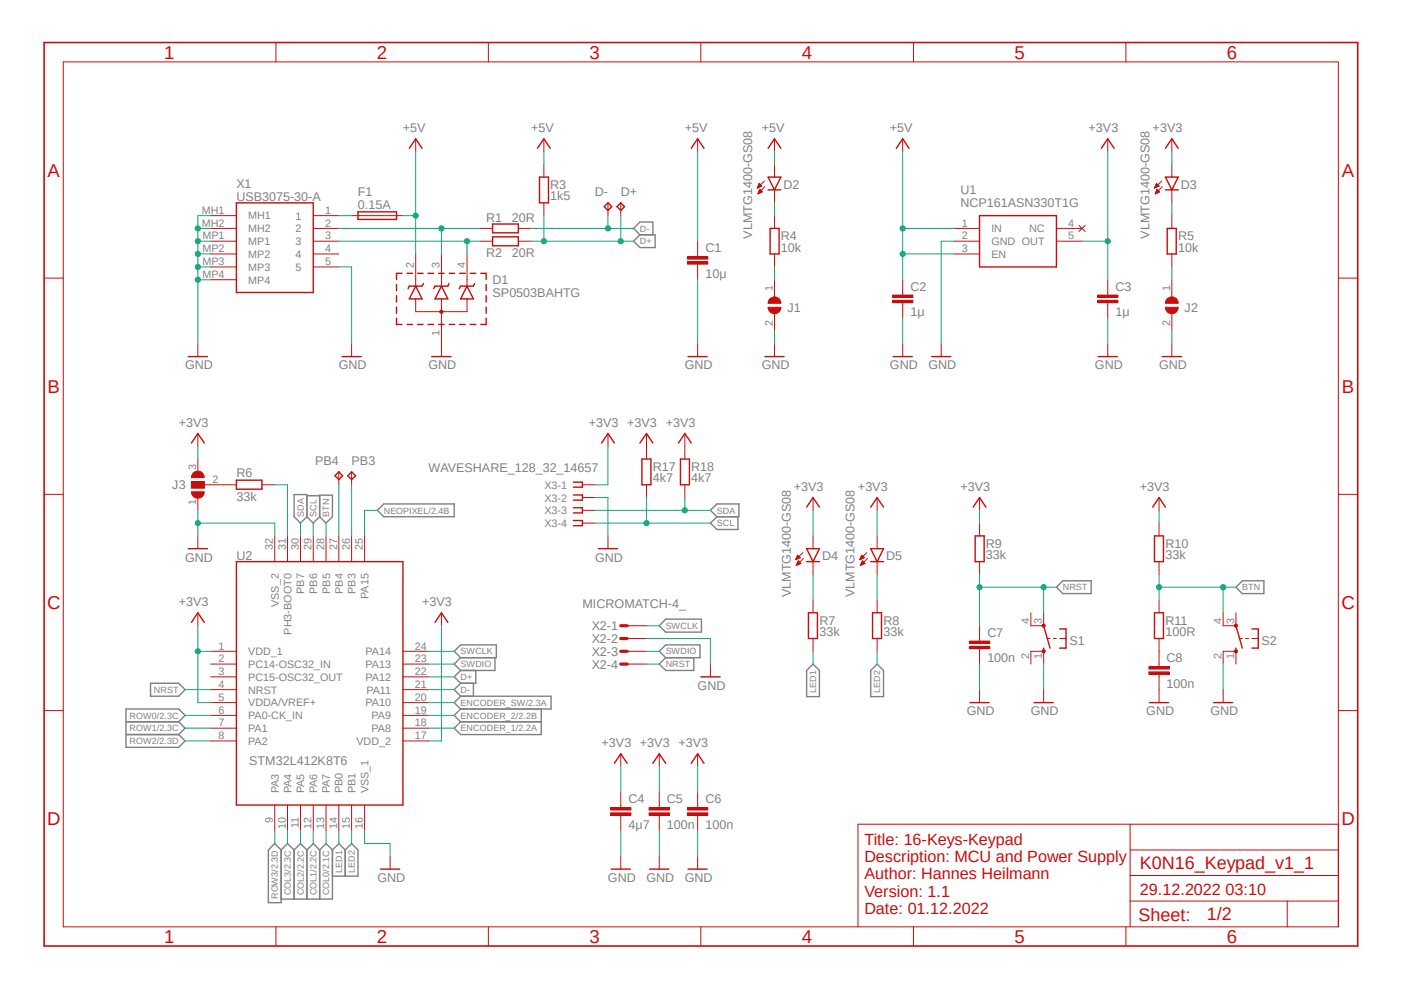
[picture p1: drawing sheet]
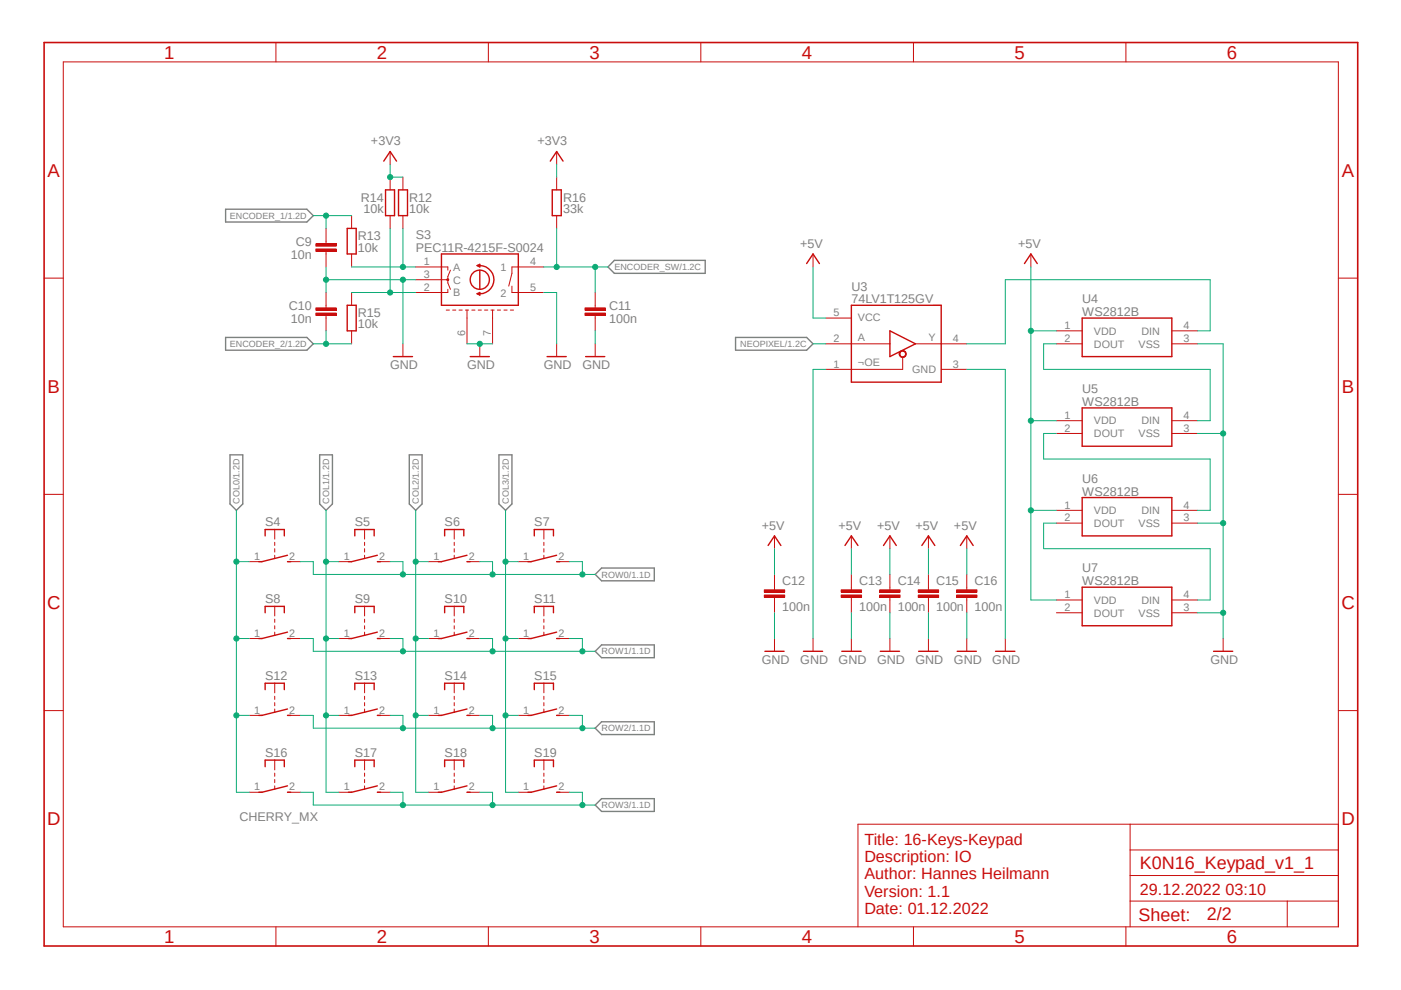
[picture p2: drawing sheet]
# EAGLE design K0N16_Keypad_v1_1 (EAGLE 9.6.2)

## Sheet 1 of 2: MCU and Power Supply

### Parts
C1  10μ  C_1206C1206  [C1206]
C2  1μ  C_0805  [C0805]
C3  1μ  C_0805  [C0805]
C4  4μ7  C_0805  [C0805]
C5  100n  C_0805  [C0805]
C6  100n  C_0805  [C0805]
C7  100n  C_0805  [C0805]
C8  100n  C_0805  [C0805]
D1  SP0503BAHTG  [SP0503BAHTG]
D2  VLMTG1400-GS08  LED_0805  [CHIP-LED0805]
D3  VLMTG1400-GS08  LED_0805  [CHIP-LED0805]
D4  VLMTG1400-GS08  LED_0805  [CHIP-LED0805]
D5  VLMTG1400-GS08  LED_0805  [CHIP-LED0805]
D+  TPB1,27  [B1,27]
D-  TPB1,27  [B1,27]
F1  FUSE_0603R0603  [R0603]
J1  SJ  [SJ]
J2  SJ  [SJ]
J3  SJ2W  [SJ_2]
PB3  TPB1,27  [B1,27]
PB4  TPB1,27  [B1,27]
R1  20R  R_0805  [R0805]
R2  20R  R_0805  [R0805]
R3  1k5  R_0805  [R0805]
R4  10k  R_0805  [R0805]
R5  10k  R_0805  [R0805]
R6  33k  R_0805  [R0805]
R7  33k  R_0805  [R0805]
R8  33k  R_0805  [R0805]
R9  33k  R_0805  [R0805]
R10  33k  R_0805  [R0805]
R11  100R  R_0805  [R0805]
R17  4k7  R_0805  [R0805]
R18  4k7  R_0805  [R0805]
S1  10-XXB3F_10XX  [B3F-10XX]
S2  10-XXB3F_10XX  [B3F-10XX]
U1  NCP161ASN330T1G  [SOT95P280X145-5N]
U2  STM32L412K8T6  [QFP80P900X900X160-32N]
X1  USB3075-30-A  [USB307530A]
X2  MICROMATCH-4_  [MICROMATCH-4]
X3  WAVESHARE_128_32_14657  [SSW-104-02-G-S]

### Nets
+3V3: C3.1 C4.1 C5.1 C6.1 D3.A D4.A D5.A J3.3 R9.1 R10.1 R17.1 R18.1 U1.5(OUT) U2.1(VDD_1) U2.5(VDDA/VREF+) U2.17(VDD_2) X3.1 ; also sheet 2
+5V: C1.1 C2.1 D1.2(K_1) D2.A F1.2 R3.2 U1.1(IN) U1.3(EN) ; also sheet 2
BOOT0: R6.1 U2.31(PH3-BOOT0)
BTN: R10.2 R11.1 S2.4(P1) U2.28(PB5)
COL0: U2.13(PA7) ; also sheet 2
COL1: U2.12(PA6) ; also sheet 2
COL2: U2.11(PA5) ; also sheet 2
COL3: U2.10(PA4) ; also sheet 2
D+: D+.TP R2.2 R3.1 U2.22(PA12)
D-: D-.TP R1.2 U2.21(PA11)
ENCODER_1: U2.18(PA8) ; also sheet 2
ENCODER_2: U2.19(PA9) ; also sheet 2
ENCODER_SW: U2.20(PA10) ; also sheet 2
GND: C1.2 C2.2 C3.2 C4.2 C5.2 C6.2 C7.2 C8.2 D1.1(COMMON_A) J1.2 J2.2 J3.1 S1.1(S) S2.2(S1) U1.2(GND) U2.16(VSS_1) U2.32(VSS_2) X1.5 X1.MH1 X1.MH2 X1.MP1 X1.MP2 X1.MP3 X1.MP4 X2.2 X3.2 ; also sheet 2
LED1: R7.2 U2.14(PB0)
LED2: R8.2 U2.15(PB1)
N$1: D1.3(K_2) R1.1 X1.2
N$2: D1.4(K_3) R2.1 X1.3
N$3: D2.C R4.2
N$4: J1.1 R4.1
N$5: J2.1 R5.1
N$6: D3.C R5.2
N$7: J3.2 R6.2
N$10: PB4.TP U2.27(PB4)
N$11: PB3.TP U2.26(PB3)
N$12: F1.1 X1.1
N$15: C8.1 R11.2
N$16: D4.C R7.1
N$18: D5.C R8.1
NEOPIXEL: U2.25(PA15) ; also sheet 2
NRST: C7.1 R9.2 S1.3(P) U2.4(NRST) X2.4
ROW0: U2.6(PA0-CK_IN) ; also sheet 2
ROW1: U2.7(PA1) ; also sheet 2
ROW2: U2.8(PA2) ; also sheet 2
ROW3: U2.9(PA3) ; also sheet 2
SCL: R17.2 U2.29(PB6) X3.4
SDA: R18.2 U2.30(PB7) X3.3
SWCLK: U2.24(PA14) X2.1
SWDIO: U2.23(PA13) X2.3
Unconnected: S1.2(S1) S1.4(P1) S2.1(S) S2.3(P) U1.4(NC) U2.2(PC14-OSC32_IN) U2.3(PC15-OSC32_OUT) X1.4

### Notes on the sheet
- 0.15A
- Title: 16-Keys-Keypad
  Description: MCU and Power Supply
  Author: Hannes Heilmann
  Version: 1.1
  Date: 01.12.2022

## Sheet 2 of 2: IO

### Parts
C9  10n  C_0805  [C0805]
C10  10n  C_0805  [C0805]
C11  100n  C_0805  [C0805]
C12  100n  C_0805  [C0805]
C13  100n  C_0805  [C0805]
C14  100n  C_0805  [C0805]
C15  100n  C_0805  [C0805]
C16  100n  C_0805  [C0805]
R12  10k  R_0805  [R0805]
R13  10k  R_0805  [R0805]
R14  10k  R_0805  [R0805]
R15  10k  R_0805  [R0805]
R16  33k  R_0805  [R0805]
S3  PEC11R-4215F-S0024  [PEC12R-4XXXF-SXXXX_1]
S4  CHERRY_MX  [CHERRY_MX]
S5  CHERRY_MX  [CHERRY_MX]
S6  CHERRY_MX  [CHERRY_MX]
S7  CHERRY_MX  [CHERRY_MX]
S8  CHERRY_MX  [CHERRY_MX]
S9  CHERRY_MX  [CHERRY_MX]
S10  CHERRY_MX  [CHERRY_MX]
S11  CHERRY_MX  [CHERRY_MX]
S12  CHERRY_MX  [CHERRY_MX]
S13  CHERRY_MX  [CHERRY_MX]
S14  CHERRY_MX  [CHERRY_MX]
S15  CHERRY_MX  [CHERRY_MX]
S16  CHERRY_MX  [CHERRY_MX]
S17  CHERRY_MX  [CHERRY_MX]
S18  CHERRY_MX  [CHERRY_MX]
S19  CHERRY_MX  [CHERRY_MX]
U3  74LV1T125GV_  [SOT753]
U4  WS2812B  [WS2812B]
U5  WS2812B  [WS2812B]
U6  WS2812B  [WS2812B]
U7  WS2812B  [WS2812B]

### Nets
+3V3: R12.1 R14.1 R16.1 ; also sheet 1
+5V: C12.1 C13.1 C14.1 C15.1 C16.1 U3.5(VCC) U4.1(VDD) U5.1(VDD) U6.1(VDD) U7.1(VDD) ; also sheet 1
COL0: S4.1(P) S8.1(P) S12.1(P) S16.1(P) ; also sheet 1
COL1: S5.1(P) S9.1(P) S13.1(P) S17.1(P) ; also sheet 1
COL2: S6.1(P) S10.1(P) S14.1(P) S18.1(P) ; also sheet 1
COL3: S7.1(P) S11.1(P) S15.1(P) S19.1(P) ; also sheet 1
ENCODER_1: C9.1 R13.2 ; also sheet 1
ENCODER_2: C10.2 R15.2 ; also sheet 1
ENCODER_SW: C11.1 R16.2 S3.4 ; also sheet 1
GND: C9.2 C10.1 C11.2 C12.2 C13.2 C14.2 C15.2 C16.2 S3.3(C) S3.5 S3.6(GND1) S3.7(GND2) U3.1(¬OE) U3.3(GND) U4.3(VSS) U5.3(VSS) U6.3(VSS) U7.3(VSS) ; also sheet 1
N$8: R12.2 R13.1 S3.1(A)
N$9: R14.2 R15.1 S3.2(B)
N$20: U4.2(DOUT) U5.4(DIN)
N$21: U5.2(DOUT) U6.4(DIN)
N$22: U6.2(DOUT) U7.4(DIN)
N$24: U3.4(Y) U4.4(DIN)
NEOPIXEL: U3.2(A) ; also sheet 1
ROW0: S4.2(S) S5.2(S) S6.2(S) S7.2(S) ; also sheet 1
ROW1: S8.2(S) S9.2(S) S10.2(S) S11.2(S) ; also sheet 1
ROW2: S12.2(S) S13.2(S) S14.2(S) S15.2(S) ; also sheet 1
ROW3: S16.2(S) S17.2(S) S18.2(S) S19.2(S) ; also sheet 1
Unconnected: U7.2(DOUT)

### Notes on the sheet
- Title: 16-Keys-Keypad
  Description: IO
  Author: Hannes Heilmann
  Version: 1.1
  Date: 01.12.2022
